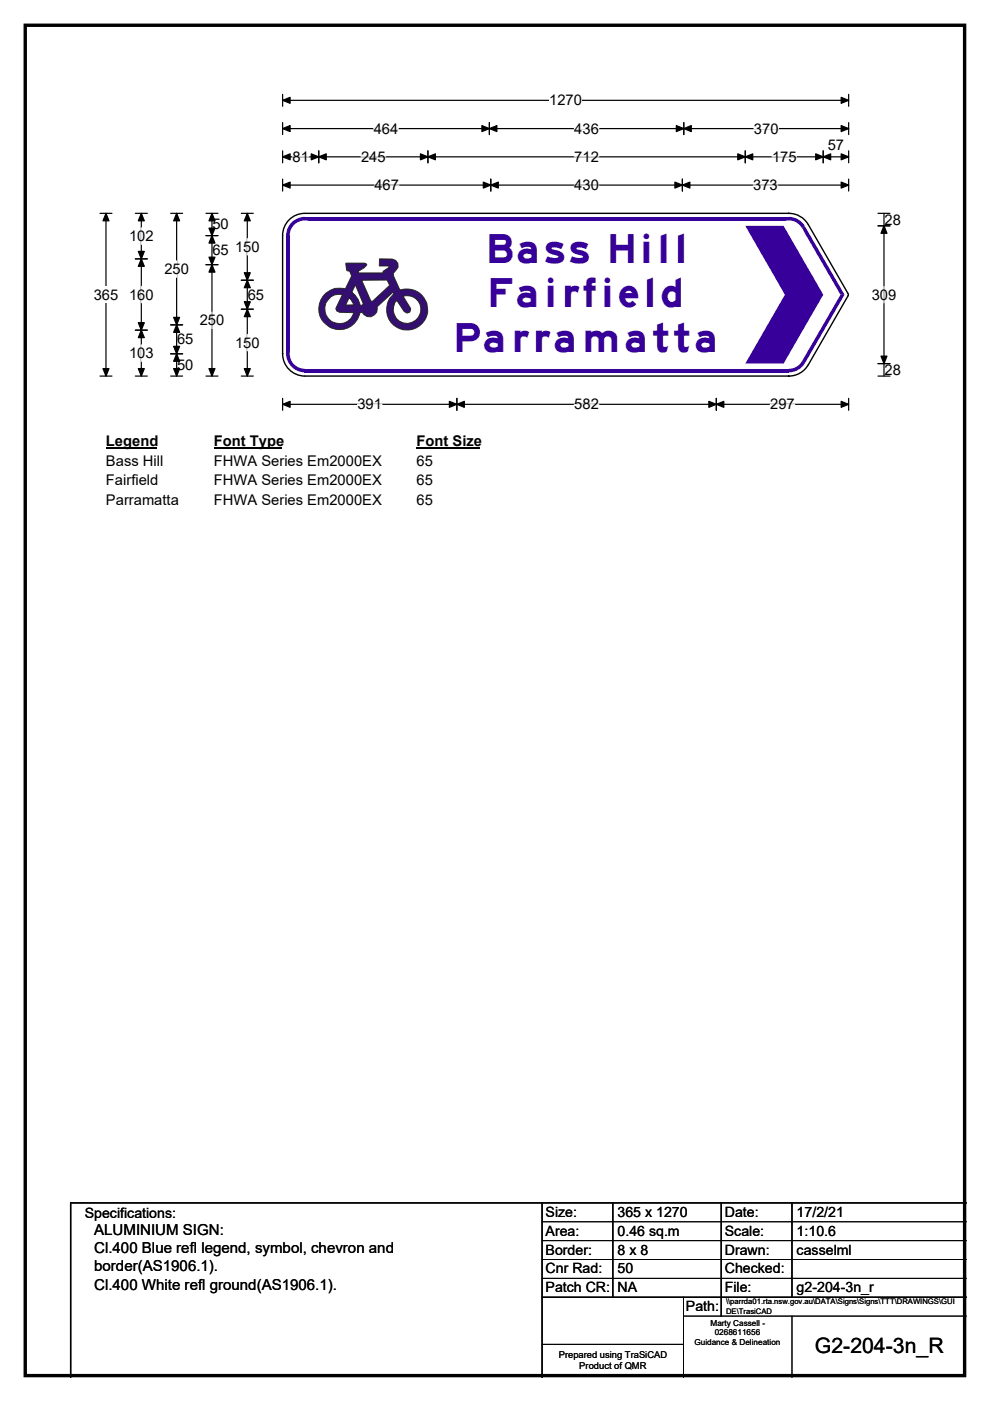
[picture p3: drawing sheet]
<svg xmlns="http://www.w3.org/2000/svg" width="210mm" height="297mm" viewBox="0 0 210 297" stroke-linecap="round" stroke-linejoin="round" font-family="sans-serif">
<path d="M5.4 5.4h199.2v286.3h-199.2z" fill="none" stroke="#000" stroke-width=".72"/>
<path d="M59.9 21.3h120.1M59.9 20v2.5M180 20v2.5" fill="none" stroke="#000" stroke-width=".25"/>
<path d="M59.9 21.3l1.6-.7v1.3zM178.4 20.6l1.6 .7-1.6 .6z" fill="#000" stroke="#000" stroke-width=".25"/>
<path d="M116.5 19.5h6.9v3.5h-6.9z" fill="#fff"/>
<g fill="none" stroke="#000" stroke-width=".25">
<path d="M59.9 27.3h120.1M59.9 26v2.5M59.9 32v2.5M59.9 38v2.5M59.9 33.3h120.1M59.9 39.2h120.1M67.6 32v2.5M90.8 32v2.5M103.8 26v2.5M104.1 38v2.5M144.7 38v2.5M145 26v2.5"/>
<path d="M158.1 32v2.5M174.6 32v2.5M180 26v2.5M180 32v2.5M180 38v2.5M21.2 45.2h2.5M22.5 45.2v34.5M21.2 79.7h2.5M59.9 84.5v2.5M59.9 85.7h120.1M96.9 84.5v2.5M151.9 84.5v2.5"/>
<path d="M180 84.5v2.5"/>
</g>
<g fill="#000" stroke="#000" stroke-width=".25">
<path d="M59.9 27.3l1.6-.7v1.3zM59.9 33.3l1.6-.7v1.3zM59.9 39.2l1.6-.6v1.3zM67.6 33.3l1.6-.7v1.3zM66 32.6l1.6 .7-1.6 .6zM89.2 32.6l1.6 .7-1.6 .6zM90.8 33.3l1.6-.7v1.3zM103.8 27.3l1.6-.7v1.3zM102.2 26.6l1.6 .7-1.6 .6zM104.1 39.2l1.6-.6v1.3zM102.5 38.6l1.6 .6-1.6 .7zM143.2 38.6l1.5 .6-1.5 .7z"/>
<path d="M144.7 39.2l1.6-.6v1.3zM143.4 26.6l1.6 .7-1.6 .6zM145 27.3l1.6-.7v1.3zM156.5 32.6l1.6 .7-1.6 .6zM158.1 33.3l1.6-.7v1.3zM173 32.6l1.6 .7-1.6 .6zM174.6 33.3l1.6-.7v1.3zM178.4 26.6l1.6 .7-1.6 .6zM178.4 32.6l1.6 .7-1.6 .6zM178.4 38.6l1.6 .6-1.6 .7zM22.5 45.2l.6 1.6h-1.3zM21.8 78.1h1.3l-.6 1.6z"/>
<path d="M59.9 85.7l1.6-.6v1.3zM96.9 85.7l1.6-.6v1.3zM95.3 85.1l1.6 .6-1.6 .7zM150.3 85.1l1.6 .6-1.6 .7zM151.9 85.7l1.6-.6v1.3zM178.4 85.1l1.6 .6-1.6 .7z"/>
</g>
<g fill="none" stroke="#fff" stroke-width=".25">
<path d="M62 33.3h3.5M76.6 33.3h5.2M79.3 27.3h5.2M79.4 39.2h5.2M121.8 27.3h5.2M121.8 33.3h5.2M121.8 39.2h5.2M159.8 39.2h5.2M159.9 27.3h5.2M163.7 33.3h5.3M75.8 85.7h5.2M121.8 85.7h5.2"/>
<path d="M163.4 85.7h5.2"/>
</g>
<path d="M19.9 60.7h5.2v3.5h-5.2z" fill="#fff"/>
<g fill="none" stroke="#000" stroke-width=".25">
<path d="M28.7 54.9h2.5M28.7 45.2h2.5M30 45.2v34.5M36.2 45.2h2.5M37.5 45.2v34.5M43.7 45.2h2.5M43.7 50h2.5M43.7 56.1h2.5M45 45.2v34.5M51.2 45.2h2.5M51.2 59.4h2.5M52.5 45.2v34.5"/>
<path d="M186.2 45.2h2.6M186.2 47.9h2.6M187.5 45.2v34.5M28.7 70h2.5M28.7 79.7h2.5M36.2 79.7h2.5M36.2 68.9h2.5M36.2 75h2.5M43.7 79.7h2.5M51.2 79.7h2.5M51.2 65.6h2.5M186.2 79.7h2.6"/>
<path d="M186.2 77.1h2.6"/>
</g>
<g fill="#000" stroke="#000" stroke-width=".25">
<path d="M30 54.9l.6 1.6h-1.3zM30 45.2l.6 1.6h-1.3zM29.3 53.3h1.3l-.6 1.6zM37.5 45.2l.6 1.6h-1.3zM45 50l.6 1.5h-1.3zM44.3 54.5h1.3l-.6 1.6zM45 45.2l.6 1.6h-1.3zM44.3 48.4h1.3l-.6 1.6zM45 56.1l.6 1.6h-1.3zM52.5 59.4l.6 1.6h-1.3zM52.5 45.2l.6 1.6h-1.3zM51.8 57.8h1.3l-.6 1.6z"/>
<path d="M187.5 47.9l.6 1.6h-1.2zM29.3 68.4h1.3l-.6 1.6zM30 70l.6 1.6h-1.3zM29.3 78.1h1.3l-.6 1.6zM37.5 68.9l.6 1.6h-1.3zM36.8 73.4h1.3l-.6 1.6zM36.8 67.3h1.3l-.6 1.6zM37.5 75l.6 1.6h-1.3zM36.8 78.1h1.3l-.6 1.6zM44.3 78.1h1.3l-.6 1.6zM51.8 64h1.3l-.6 1.6zM52.5 65.6l.6 1.5h-1.3z"/>
<path d="M51.8 78.1h1.3l-.6 1.6zM186.9 75.5h1.2l-.6 1.6z"/>
</g>
<path d="M30 48.3v3.5M37.5 55.3v3.5M52.5 50.6v3.5M30 60.7v3.5M30 73.1v3.5M45 66.2v3.5M52.5 70.9v3.5M187.5 60.7v3.5" fill="none" stroke="#fff" stroke-width=".25"/>
<path d="M22.5 91.7h10.7v3.5h-10.7z" fill="#fff"/>
<path d="M22.5 95h10.7" fill="none" stroke="#000" stroke-width=".32"/>
<path d="M45.4 91.7h14.4v3.5h-14.4z" fill="#fff"/>
<path d="M45.4 95h14.4" fill="none" stroke="#000" stroke-width=".32"/>
<path d="M88.3 91.7h13.5v3.5h-13.5z" fill="#fff"/>
<path d="M88.3 95h13.5" fill="none" stroke="#000" stroke-width=".32"/>
<g fill="#fff">
<path d="M22.5 95.9h12.1v3.5h-12.1z"/>
<path d="M45.4 95.9h35.5v3.5h-35.5z"/>
<path d="M88.3 95.9h3.5v3.5h-3.5z"/>
<path d="M22.5 100.1h11.1v3.5h-11.1z"/>
<path d="M45.4 100.1h35.5v3.5h-35.5z"/>
<path d="M88.3 100.1h3.5v3.5h-3.5z"/>
<path d="M22.5 104.3h15.4v3.5h-15.4z"/>
<path d="M45.4 104.3h35.5v3.5h-35.5z"/>
<path d="M88.3 104.3h3.5v3.5h-3.5z"/>
</g>
<g fill="#fff">
<path d="M59.9 50l4.8-4.8h102.6l4.1 2.4 8.5 14.7v.4l-8.5 14.7-4.1 2.3h-102.6l-4.8-4.7z" fill-rule="evenodd"/>
<circle cx="64.7" cy="49.9" r="4.7"/>
<circle cx="64.7" cy="75" r="4.7"/>
<circle cx="167.3" cy="75" r="4.7"/>
<circle cx="179.4" cy="62.5" r=".47"/>
<circle cx="167.3" cy="49.9" r="4.7"/>
</g>
<g fill="#37009b">
<path d="M64.7 46h102.6v.7h-102.6z" fill-rule="evenodd"/>
<path d="M61.9 47.1a4 4 0 0 1 2.7-1.1l.1 4-4-.1a4 4 0 0 1 1.2-2.8z" fill-rule="evenodd"/>
</g>
<circle cx="64.7" cy="49.9" r="3.2" fill="#fff"/>
<g fill="#37009b">
<path d="M60.7 50h.7v25h-.7z" fill-rule="evenodd"/>
<path d="M60.7 75h4l-.1 4a4 4 0 0 1-3.9-4z" fill-rule="evenodd"/>
</g>
<circle cx="64.7" cy="75" r="3.2" fill="#fff"/>
<g fill="#37009b">
<path d="M64.7 78.2h102.6v.8h-102.6z" fill-rule="evenodd"/>
<path d="M167.3 75l3.5 2a4 4 0 0 1-3.5 2z" fill-rule="evenodd"/>
</g>
<circle cx="167.3" cy="75" r="3.2" fill="#fff"/>
<g fill="#37009b">
<path d="M178.3 62.5h.8l-8.4 14.5-.6-.4z"/>
<path d="M170.1 48.3l.6-.3 8.4 14.5h-.8z"/>
<path d="M167.3 46a3.9 3.9 0 0 1 3.4 2l-3.4 2z" fill-rule="evenodd"/>
</g>
<circle cx="167.3" cy="49.9" r="3.2" fill="#fff"/>
<path d="M167.3 45.2a4.7 4.7 0 0 1 4.1 2.4M167.3 45.2h-102.7a4.7 4.7 0 0 0-4.7 4.7v25.1M171.4 47.6l8.5 14.6v.5M59.9 75v-.1a4.7 4.7 0 0 0 4.7 4.8h102.7M179.9 62.7l-8.5 14.6a4.7 4.7 0 0 1-4.1 2.4" fill="none" stroke="#000" stroke-width=".3"/>
<path d="M158.1 47.9h8.1l8.4 14.6-8.4 14.6h-8.1l8.4-14.6z" fill-rule="evenodd" fill="#37009b"/>
<path d="M73.4 55.8h3.9l.5 .3a3.5 3.5 0 0 1-1.9 1.5l.2 .3h5.2v-.4l1.3-.9-.2-.2h-1.9v-1.5h2.7l.7 .3 .5 .7v.8l-1 1.3 .1 .5 1.3 3a4.4 4.4 0 0 1 5.9 3.8 4.4 4.4 0 0 1-5.4 4.5 4.4 4.4 0 0 1-2.6-6.5l.8-1-.1-.4-3.5 3.2a1.67 1.67 0 0 1-1 2 1.67 1.67 0 0 1-2.1-.8h-.5a4.4 4.4 0 0 1-5.3 3.4 4.4 4.4 0 0 1-3.3-5.4 4.4 4.4 0 0 1 5.6-3.1l1.3-2.7-.4-1-.6-.1-.1-.2z" fill-rule="evenodd" fill="#340e70" stroke="#23282b" stroke-width=".21"/>
<g fill="#fff" stroke="#23282b" stroke-width=".21">
<path d="M76.7 59.4h5.4l.6 1.1-3.7 3.4-.3-.1z" fill-rule="evenodd"/>
<path d="M75.4 60.4l1.6 4-.2 .3h-.4a4.5 4.5 0 0 0-1.8-2.8z" fill-rule="evenodd"/>
<path d="M74 63.1l.5 .5 .5 1-1.7 .1z" fill-rule="evenodd"/>
<path d="M70.2 62.9l.7-.4 1.7-.1-1.4 3.1 .2 .4 .6 .3 3.1 .1a3.2 3.2 0 0 1-4.9 1.8 3.2 3.2 0 0 1 0-5.2z" fill-rule="evenodd"/>
</g>
<path d="M84.2 63.7l1.5 2.3 .6 .4 .5-.2 .3-.8-1.6-2.6a2.94 2.94 0 0 1 3.7 2.1 2.94 2.94 0 0 1-2.4 3.6 2.94 2.94 0 0 1-3.4-2.6l.3-1.7z" fill-rule="evenodd" fill="#fff" stroke="#24211d" stroke-width=".21"/>
<path d="M115 255v37M130 255v20M153 255v24M168 255v20M205 255h-190v37M115 275h90" fill="none" stroke="#000" stroke-width=".3"/>
<path d="M115 259h90M115 263h90M115 267h90M115 271h90M145 279h60M145 275v17M168 279v13M115 285h30" fill="none" stroke="#000" stroke-width=".21"/>
<g font-size="8.5" fill="#37009b">
<text x="103" y="55.7">Bass Hill</text>
<text x="103.3" y="65.2">Fairfield</text>
<text x="96.1" y="74.6">Parramatta</text>
</g>
<text font-size="4.5" x="172.8" y="286.9">G2-204-3n_R</text>
<g font-size="3.2">
<text x="20" y="261.9">ALUMINIUM SIGN:</text>
<text x="20" y="265.7">Cl.400 Blue refl legend, symbol, chevron and</text>
<text x="20" y="269.6">border(AS1906.1).</text>
<text x="20" y="273.4">Cl.400 White refl ground(AS1906.1).</text>
</g>
<g font-size="3.1">
<text x="116.5" y="22.3">1270</text>
<text x="79.3" y="28.3">464</text>
<text x="121.8" y="28.3">436</text>
<text x="159.9" y="28.3">370</text>
<text x="62" y="34.3">81</text>
<text x="76.6" y="34.3">245</text>
<text x="121.8" y="34.3">712</text>
<text x="163.7" y="34.3">175</text>
<text x="175.6" y="31.9">57</text>
<text x="79.4" y="40.3">467</text>
<text x="121.8" y="40.3">430</text>
<text x="159.8" y="40.3">373</text>
<text x="187.6" y="47.6">28</text>
<text x="27.4" y="51.1">102</text>
<text x="45.1" y="48.6">50</text>
<text x="49.8" y="53.4">150</text>
<text x="34.9" y="58.1">250</text>
<text x="45.1" y="54.1">65</text>
<text x="19.9" y="63.5">365</text>
<text x="27.4" y="63.5">160</text>
<text x="52.6" y="63.5">65</text>
<text x="184.9" y="63.5">309</text>
<text x="42.4" y="69">250</text>
<text x="27.4" y="75.9">103</text>
<text x="37.6" y="73">65</text>
<text x="49.8" y="73.7">150</text>
<text x="37.6" y="78.4">50</text>
<text x="187.6" y="79.5">28</text>
<text x="75.8" y="86.8">391</text>
<text x="121.8" y="86.8">582</text>
<text x="163.4" y="86.8">297</text>
<text x="22.5" y="94.5">Legend</text>
<text x="45.4" y="94.5">Font Type</text>
<text x="88.3" y="94.5">Font Size</text>
<text x="22.5" y="98.7">Bass Hill</text>
<text x="45.4" y="98.7">FHWA Series Em2000EX</text>
<text x="88.3" y="98.7">65</text>
<text x="22.5" y="102.9">Fairfield</text>
<text x="22.5" y="107.1">Parramatta</text>
<text x="45.4" y="102.9">FHWA Series Em2000EX</text>
<text x="45.4" y="107.1">FHWA Series Em2000EX</text>
<text x="88.3" y="102.9">65</text>
<text x="88.3" y="107.1">65</text>
</g>
<g font-size="3">
<text x="115.7" y="258">Size:</text>
<text x="131" y="258">365 x 1270</text>
<text x="153.7" y="258">Date:</text>
<text x="169" y="258">17/2/21</text>
<text x="18" y="258.2">Specifications:</text>
<text x="115.7" y="262">Area:</text>
<text x="131" y="262">0.46 sq.m</text>
<text x="153.7" y="262">Scale:</text>
<text x="169" y="262">1:10.6</text>
<text x="115.7" y="266">Border:</text>
<text x="115.7" y="270">Cnr Rad:</text>
<text x="131" y="266">8 x 8</text>
<text x="131" y="270">50</text>
<text x="153.7" y="266">Drawn:</text>
<text x="153.7" y="270">Checked:</text>
<text x="169" y="266">casselml</text>
<text x="115.7" y="274">Patch CR:</text>
<text x="131" y="274">NA</text>
<text x="153.7" y="274">File:</text>
<text x="169" y="274">g2-204-3n_r</text>
<text x="145.5" y="278">Path:</text>
</g>
<g font-size="2">
<text x="118.5" y="287.8">Prepared using TraSiCAD</text>
<text x="122.9" y="290.2">Product of QMR</text>
</g>
<g font-size="1.7">
<text x="150.7" y="281.1">Marty Cassell -</text>
<text x="147.3" y="285.2">Guidance &amp; Delineation</text>
<text x="151.6" y="283.1">0268611656</text>
</g>
<g font-size="1.6">
<text x="154" y="276.6">\\parrda01.rta.nsw.gov.au\DATA\Signs\Signs\TTT\DRAWINGS\GUI</text>
<text x="154" y="278.5">DE\TrasiCAD</text>
</g>
</svg>
